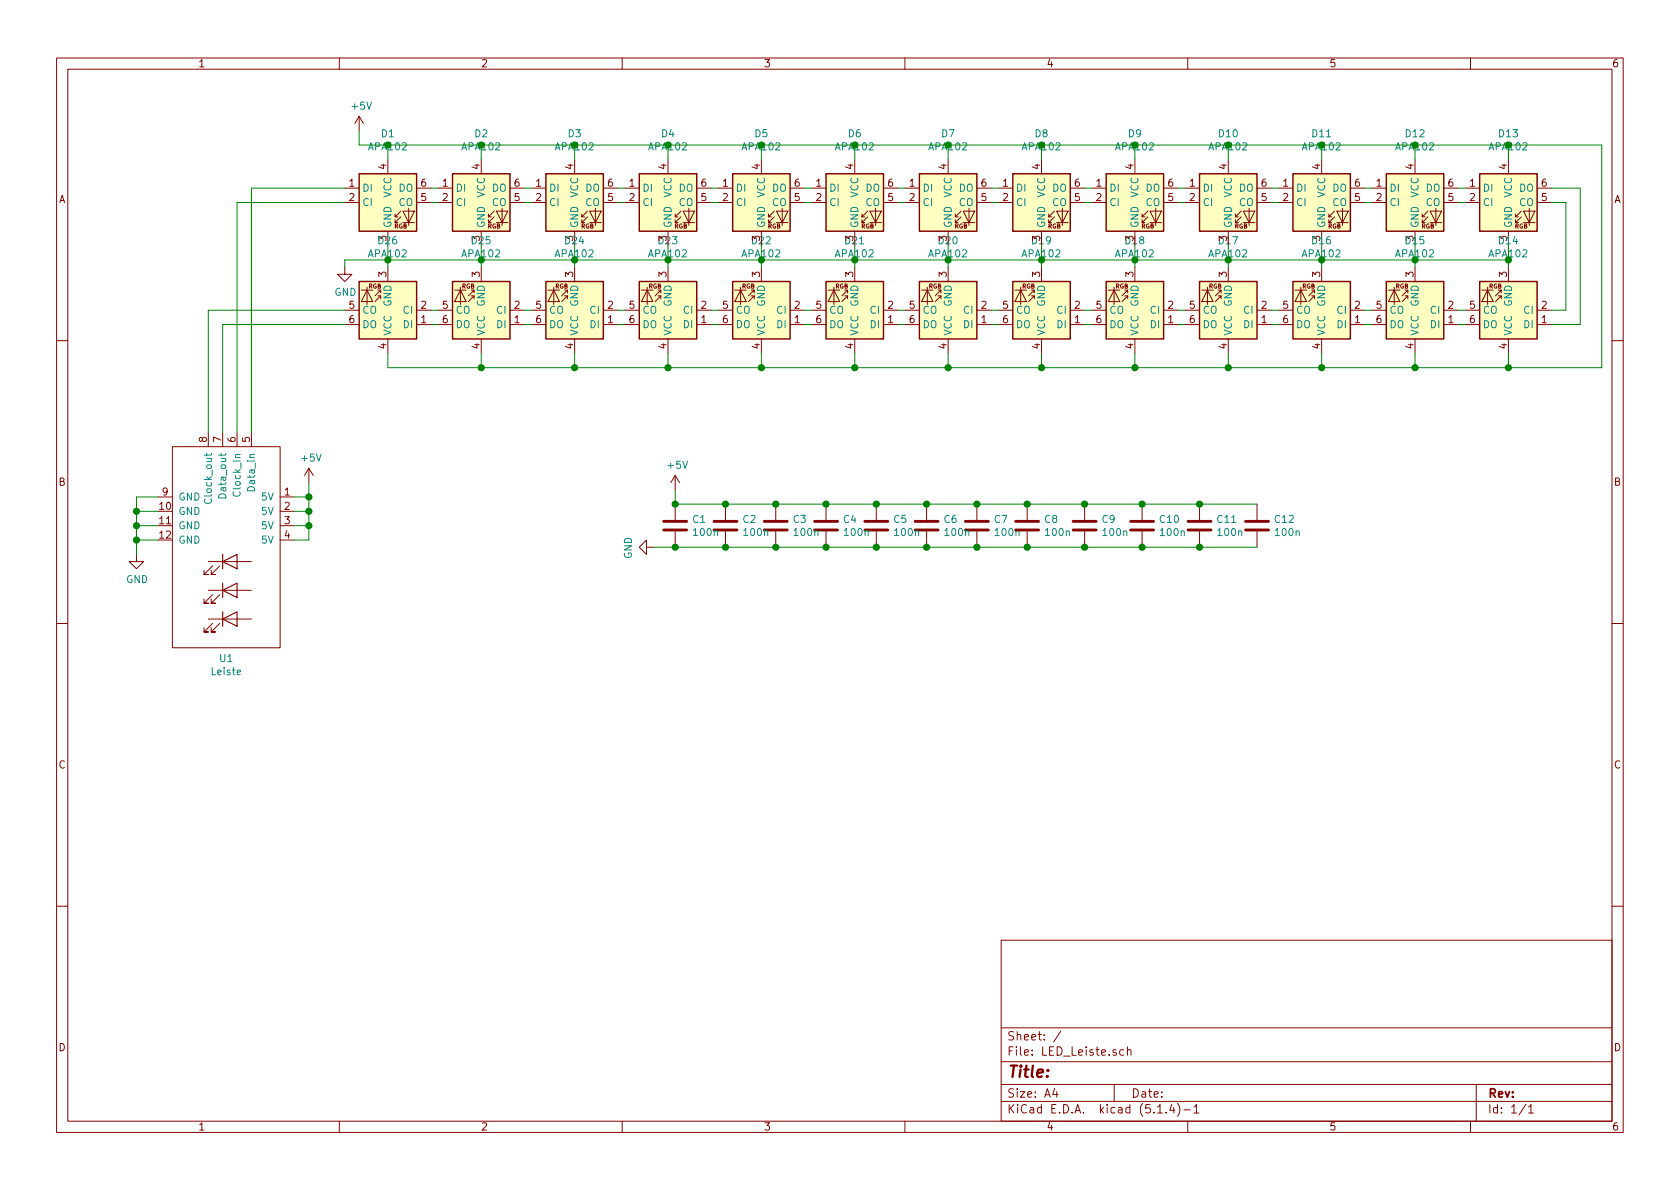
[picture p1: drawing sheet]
EESchema Schematic File Version 4
LIBS:LED_Leiste-cache
EELAYER 30 0
EELAYER END
$Descr A4 11693 8268
encoding utf-8
Sheet 1 1
Title ""
Date ""
Rev ""
Comp ""
Comment1 ""
Comment2 ""
Comment3 ""
Comment4 ""
$EndDescr
Wire Wire Line
	10500 1700 10500 1800
Wire Wire Line
	9850 1700 9850 1800
Wire Wire Line
	9200 1700 9200 1800
Wire Wire Line
	8550 1700 8550 1800
Wire Wire Line
	7900 1700 7900 1800
Wire Wire Line
	7250 1700 7250 1800
Wire Wire Line
	6600 1700 6600 1800
Wire Wire Line
	5950 1700 5950 1800
Wire Wire Line
	5300 1700 5300 1800
Wire Wire Line
	4650 1700 4650 1800
Wire Wire Line
	4650 1800 5300 1800
Connection ~ 4650 1800
Wire Wire Line
	4650 1800 4650 1850
Connection ~ 5300 1800
Wire Wire Line
	5300 1800 5300 1850
Wire Wire Line
	5300 1800 5950 1800
Connection ~ 5950 1800
Wire Wire Line
	5950 1800 5950 1850
Wire Wire Line
	6600 1800 5950 1800
Connection ~ 6600 1800
Wire Wire Line
	6600 1800 6600 1850
Wire Wire Line
	6600 1800 7250 1800
Connection ~ 7250 1800
Wire Wire Line
	7250 1800 7250 1850
Wire Wire Line
	7250 1800 7900 1800
Connection ~ 7900 1800
Wire Wire Line
	7900 1800 7900 1850
Wire Wire Line
	7900 1800 8550 1800
Connection ~ 8550 1800
Wire Wire Line
	8550 1800 8550 1850
Wire Wire Line
	8550 1800 9200 1800
Connection ~ 9200 1800
Wire Wire Line
	9200 1800 9200 1850
Wire Wire Line
	9200 1800 9850 1800
Connection ~ 9850 1800
Wire Wire Line
	9850 1800 9850 1850
Wire Wire Line
	9850 1800 10500 1800
Wire Wire Line
	10500 1800 10500 1850
Wire Wire Line
	10500 1100 10500 1000
Wire Wire Line
	10500 1000 9850 1000
Wire Wire Line
	4650 1000 4650 1100
Wire Wire Line
	5300 1100 5300 1000
Connection ~ 5300 1000
Wire Wire Line
	5300 1000 4650 1000
Wire Wire Line
	5950 1100 5950 1000
Connection ~ 5950 1000
Wire Wire Line
	5950 1000 5300 1000
Wire Wire Line
	6600 1100 6600 1000
Connection ~ 6600 1000
Wire Wire Line
	6600 1000 5950 1000
Wire Wire Line
	7250 1100 7250 1000
Connection ~ 7250 1000
Wire Wire Line
	7250 1000 6600 1000
Wire Wire Line
	7900 1100 7900 1000
Connection ~ 7900 1000
Wire Wire Line
	7900 1000 7250 1000
Wire Wire Line
	8550 1100 8550 1000
Connection ~ 8550 1000
Wire Wire Line
	8550 1000 7900 1000
Wire Wire Line
	9200 1100 9200 1000
Connection ~ 9200 1000
Wire Wire Line
	9200 1000 8550 1000
Wire Wire Line
	9850 1100 9850 1000
Connection ~ 9850 1000
Wire Wire Line
	9850 1000 9200 1000
$Comp
L power:GND #PWR02
U 1 1
P 2400 1850
F 0 "#PWR02" H 2400 1600 50  0001 C CNN
F 1 "GND" H 2405 1677 50  0000 C CNN
F 2 "" H 2400 1850 50  0001 C CNN
F 3 "" H 2400 1850 50  0001 C CNN
	1    2400 1850
	1    0    0    -1  
$EndComp
$Comp
L Device:C C1
U 1 1
P 4700 3650
AR Path="/5DA643B4" Ref="C1"  Part="1" 
AR Path="/5D6ACDD2/5DA643B4" Ref="C?"  Part="1" 
F 0 "C1" H 4815 3696 50  0000 L CNN
F 1 "100n" H 4815 3605 50  0000 L CNN
F 2 "Capacitor_SMD:C_0805_2012Metric_Pad1.15x1.40mm_HandSolder" H 4738 3500 50  0001 C CNN
F 3 "~" H 4700 3650 50  0001 C CNN
	1    4700 3650
	1    0    0    -1  
$EndComp
$Comp
L Device:C C2
U 1 1
P 5050 3650
AR Path="/5DA7D6DC" Ref="C2"  Part="1" 
AR Path="/5D6ACDD2/5DA7D6DC" Ref="C?"  Part="1" 
F 0 "C2" H 5165 3696 50  0000 L CNN
F 1 "100n" H 5165 3605 50  0000 L CNN
F 2 "Capacitor_SMD:C_0805_2012Metric_Pad1.15x1.40mm_HandSolder" H 5088 3500 50  0001 C CNN
F 3 "~" H 5050 3650 50  0001 C CNN
	1    5050 3650
	1    0    0    -1  
$EndComp
$Comp
L Device:C C3
U 1 1
P 5400 3650
AR Path="/5DA95ED5" Ref="C3"  Part="1" 
AR Path="/5D6ACDD2/5DA95ED5" Ref="C?"  Part="1" 
F 0 "C3" H 5515 3696 50  0000 L CNN
F 1 "100n" H 5515 3605 50  0000 L CNN
F 2 "Capacitor_SMD:C_0805_2012Metric_Pad1.15x1.40mm_HandSolder" H 5438 3500 50  0001 C CNN
F 3 "~" H 5400 3650 50  0001 C CNN
	1    5400 3650
	1    0    0    -1  
$EndComp
$Comp
L Device:C C4
U 1 1
P 5750 3650
AR Path="/5DAAE7C0" Ref="C4"  Part="1" 
AR Path="/5D6ACDD2/5DAAE7C0" Ref="C?"  Part="1" 
F 0 "C4" H 5865 3696 50  0000 L CNN
F 1 "100n" H 5865 3605 50  0000 L CNN
F 2 "Capacitor_SMD:C_0805_2012Metric_Pad1.15x1.40mm_HandSolder" H 5788 3500 50  0001 C CNN
F 3 "~" H 5750 3650 50  0001 C CNN
	1    5750 3650
	1    0    0    -1  
$EndComp
$Comp
L Device:C C5
U 1 1
P 6100 3650
AR Path="/5DAC7019" Ref="C5"  Part="1" 
AR Path="/5D6ACDD2/5DAC7019" Ref="C?"  Part="1" 
F 0 "C5" H 6215 3696 50  0000 L CNN
F 1 "100n" H 6215 3605 50  0000 L CNN
F 2 "Capacitor_SMD:C_0805_2012Metric_Pad1.15x1.40mm_HandSolder" H 6138 3500 50  0001 C CNN
F 3 "~" H 6100 3650 50  0001 C CNN
	1    6100 3650
	1    0    0    -1  
$EndComp
$Comp
L Device:C C6
U 1 1
P 6450 3650
AR Path="/5DADF8FA" Ref="C6"  Part="1" 
AR Path="/5D6ACDD2/5DADF8FA" Ref="C?"  Part="1" 
F 0 "C6" H 6565 3696 50  0000 L CNN
F 1 "100n" H 6565 3605 50  0000 L CNN
F 2 "Capacitor_SMD:C_0805_2012Metric_Pad1.15x1.40mm_HandSolder" H 6488 3500 50  0001 C CNN
F 3 "~" H 6450 3650 50  0001 C CNN
	1    6450 3650
	1    0    0    -1  
$EndComp
$Comp
L Device:C C7
U 1 1
P 6800 3650
AR Path="/5DAF81BC" Ref="C7"  Part="1" 
AR Path="/5D6ACDD2/5DAF81BC" Ref="C?"  Part="1" 
F 0 "C7" H 6915 3696 50  0000 L CNN
F 1 "100n" H 6915 3605 50  0000 L CNN
F 2 "Capacitor_SMD:C_0805_2012Metric_Pad1.15x1.40mm_HandSolder" H 6838 3500 50  0001 C CNN
F 3 "~" H 6800 3650 50  0001 C CNN
	1    6800 3650
	1    0    0    -1  
$EndComp
$Comp
L Device:C C8
U 1 1
P 7150 3650
AR Path="/5DB109C1" Ref="C8"  Part="1" 
AR Path="/5D6ACDD2/5DB109C1" Ref="C?"  Part="1" 
F 0 "C8" H 7265 3696 50  0000 L CNN
F 1 "100n" H 7265 3605 50  0000 L CNN
F 2 "Capacitor_SMD:C_0805_2012Metric_Pad1.15x1.40mm_HandSolder" H 7188 3500 50  0001 C CNN
F 3 "~" H 7150 3650 50  0001 C CNN
	1    7150 3650
	1    0    0    -1  
$EndComp
$Comp
L Device:C C9
U 1 1
P 7550 3650
AR Path="/5DB292B6" Ref="C9"  Part="1" 
AR Path="/5D6ACDD2/5DB292B6" Ref="C?"  Part="1" 
F 0 "C9" H 7665 3696 50  0000 L CNN
F 1 "100n" H 7665 3605 50  0000 L CNN
F 2 "Capacitor_SMD:C_0805_2012Metric_Pad1.15x1.40mm_HandSolder" H 7588 3500 50  0001 C CNN
F 3 "~" H 7550 3650 50  0001 C CNN
	1    7550 3650
	1    0    0    -1  
$EndComp
Wire Wire Line
	4700 3800 5050 3800
Connection ~ 5050 3800
Wire Wire Line
	5050 3800 5400 3800
Connection ~ 5400 3800
Wire Wire Line
	5400 3800 5750 3800
Connection ~ 5750 3800
Wire Wire Line
	5750 3800 6100 3800
Connection ~ 6100 3800
Wire Wire Line
	6100 3800 6450 3800
Connection ~ 6450 3800
Wire Wire Line
	6450 3800 6800 3800
Connection ~ 6800 3800
Wire Wire Line
	6800 3800 7150 3800
Connection ~ 7150 3800
Wire Wire Line
	7150 3800 7550 3800
Wire Wire Line
	7550 3500 7150 3500
Connection ~ 5050 3500
Wire Wire Line
	5050 3500 4700 3500
Connection ~ 5400 3500
Wire Wire Line
	5400 3500 5050 3500
Connection ~ 5750 3500
Wire Wire Line
	5750 3500 5400 3500
Connection ~ 6100 3500
Wire Wire Line
	6100 3500 5750 3500
Connection ~ 6450 3500
Wire Wire Line
	6450 3500 6100 3500
Connection ~ 6800 3500
Wire Wire Line
	6800 3500 6450 3500
Connection ~ 7150 3500
Wire Wire Line
	7150 3500 6800 3500
Wire Wire Line
	4550 3800 4700 3800
Connection ~ 4700 3800
$Comp
L LED:APA102 D4
U 1 1
P 4650 1400
F 0 "D4" H 4650 1881 50  0000 C CNN
F 1 "APA102" H 4650 1790 50  0000 C CNN
F 2 "LED_SMD:LED_RGB_5050-6" H 4700 1100 50  0001 L TNN
F 3 "http://www.led-color.com/upload/201506/APA102%20LED.pdf" H 4750 1025 50  0001 L TNN
	1    4650 1400
	1    0    0    -1  
$EndComp
$Comp
L LED:APA102 D5
U 1 1
P 5300 1400
F 0 "D5" H 5300 1881 50  0000 C CNN
F 1 "APA102" H 5300 1790 50  0000 C CNN
F 2 "LED_SMD:LED_RGB_5050-6" H 5350 1100 50  0001 L TNN
F 3 "http://www.led-color.com/upload/201506/APA102%20LED.pdf" H 5400 1025 50  0001 L TNN
	1    5300 1400
	1    0    0    -1  
$EndComp
$Comp
L LED:APA102 D6
U 1 1
P 5950 1400
F 0 "D6" H 5950 1881 50  0000 C CNN
F 1 "APA102" H 5950 1790 50  0000 C CNN
F 2 "LED_SMD:LED_RGB_5050-6" H 6000 1100 50  0001 L TNN
F 3 "http://www.led-color.com/upload/201506/APA102%20LED.pdf" H 6050 1025 50  0001 L TNN
	1    5950 1400
	1    0    0    -1  
$EndComp
$Comp
L LED:APA102 D7
U 1 1
P 6600 1400
F 0 "D7" H 6600 1881 50  0000 C CNN
F 1 "APA102" H 6600 1790 50  0000 C CNN
F 2 "LED_SMD:LED_RGB_5050-6" H 6650 1100 50  0001 L TNN
F 3 "http://www.led-color.com/upload/201506/APA102%20LED.pdf" H 6700 1025 50  0001 L TNN
	1    6600 1400
	1    0    0    -1  
$EndComp
$Comp
L LED:APA102 D8
U 1 1
P 7250 1400
F 0 "D8" H 7250 1881 50  0000 C CNN
F 1 "APA102" H 7250 1790 50  0000 C CNN
F 2 "LED_SMD:LED_RGB_5050-6" H 7300 1100 50  0001 L TNN
F 3 "http://www.led-color.com/upload/201506/APA102%20LED.pdf" H 7350 1025 50  0001 L TNN
	1    7250 1400
	1    0    0    -1  
$EndComp
$Comp
L LED:APA102 D9
U 1 1
P 7900 1400
F 0 "D9" H 7900 1881 50  0000 C CNN
F 1 "APA102" H 7900 1790 50  0000 C CNN
F 2 "LED_SMD:LED_RGB_5050-6" H 7950 1100 50  0001 L TNN
F 3 "http://www.led-color.com/upload/201506/APA102%20LED.pdf" H 8000 1025 50  0001 L TNN
	1    7900 1400
	1    0    0    -1  
$EndComp
$Comp
L LED:APA102 D10
U 1 1
P 8550 1400
F 0 "D10" H 8550 1881 50  0000 C CNN
F 1 "APA102" H 8550 1790 50  0000 C CNN
F 2 "LED_SMD:LED_RGB_5050-6" H 8600 1100 50  0001 L TNN
F 3 "http://www.led-color.com/upload/201506/APA102%20LED.pdf" H 8650 1025 50  0001 L TNN
	1    8550 1400
	1    0    0    -1  
$EndComp
$Comp
L LED:APA102 D11
U 1 1
P 9200 1400
F 0 "D11" H 9200 1881 50  0000 C CNN
F 1 "APA102" H 9200 1790 50  0000 C CNN
F 2 "LED_SMD:LED_RGB_5050-6" H 9250 1100 50  0001 L TNN
F 3 "http://www.led-color.com/upload/201506/APA102%20LED.pdf" H 9300 1025 50  0001 L TNN
	1    9200 1400
	1    0    0    -1  
$EndComp
$Comp
L LED:APA102 D12
U 1 1
P 9850 1400
F 0 "D12" H 9850 1881 50  0000 C CNN
F 1 "APA102" H 9850 1790 50  0000 C CNN
F 2 "LED_SMD:LED_RGB_5050-6" H 9900 1100 50  0001 L TNN
F 3 "http://www.led-color.com/upload/201506/APA102%20LED.pdf" H 9950 1025 50  0001 L TNN
	1    9850 1400
	1    0    0    -1  
$EndComp
$Comp
L LED:APA102 D13
U 1 1
P 10500 1400
F 0 "D13" H 10500 1881 50  0000 C CNN
F 1 "APA102" H 10500 1790 50  0000 C CNN
F 2 "LED_SMD:LED_RGB_5050-6" H 10550 1100 50  0001 L TNN
F 3 "http://www.led-color.com/upload/201506/APA102%20LED.pdf" H 10600 1025 50  0001 L TNN
	1    10500 1400
	1    0    0    -1  
$EndComp
Wire Wire Line
	4950 1300 5000 1300
Wire Wire Line
	4950 1400 5000 1400
Wire Wire Line
	10800 1400 10900 1400
Wire Wire Line
	10800 1300 11000 1300
Wire Wire Line
	5600 1300 5650 1300
Wire Wire Line
	5650 1400 5600 1400
Wire Wire Line
	6250 1300 6300 1300
Wire Wire Line
	6300 1400 6250 1400
Wire Wire Line
	6900 1300 6950 1300
Wire Wire Line
	6950 1400 6900 1400
Wire Wire Line
	7550 1300 7600 1300
Wire Wire Line
	7600 1400 7550 1400
Wire Wire Line
	8200 1300 8250 1300
Wire Wire Line
	8250 1400 8200 1400
Wire Wire Line
	8900 1300 8850 1300
Wire Wire Line
	8850 1400 8900 1400
Wire Wire Line
	9500 1300 9550 1300
Wire Wire Line
	9550 1400 9500 1400
Wire Wire Line
	10150 1300 10200 1300
Wire Wire Line
	10200 1400 10150 1400
Wire Wire Line
	10500 1000 11150 1000
Connection ~ 10500 1000
$Comp
L Device:C C10
U 1 1
P 7950 3650
AR Path="/5E20ACF7" Ref="C10"  Part="1" 
AR Path="/5D6ACDD2/5E20ACF7" Ref="C?"  Part="1" 
F 0 "C10" H 8065 3696 50  0000 L CNN
F 1 "100n" H 8065 3605 50  0000 L CNN
F 2 "Capacitor_SMD:C_0805_2012Metric_Pad1.15x1.40mm_HandSolder" H 7988 3500 50  0001 C CNN
F 3 "~" H 7950 3650 50  0001 C CNN
	1    7950 3650
	1    0    0    -1  
$EndComp
Wire Wire Line
	7550 3500 7950 3500
Connection ~ 7550 3500
Wire Wire Line
	7550 3800 7950 3800
Connection ~ 7550 3800
$Comp
L LED:APA102 D3
U 1 1
P 4000 1400
F 0 "D3" H 4000 1881 50  0000 C CNN
F 1 "APA102" H 4000 1790 50  0000 C CNN
F 2 "LED_SMD:LED_RGB_5050-6" H 4050 1100 50  0001 L TNN
F 3 "http://www.led-color.com/upload/201506/APA102%20LED.pdf" H 4100 1025 50  0001 L TNN
	1    4000 1400
	1    0    0    -1  
$EndComp
$Comp
L LED:APA102 D2
U 1 1
P 3350 1400
F 0 "D2" H 3350 1881 50  0000 C CNN
F 1 "APA102" H 3350 1790 50  0000 C CNN
F 2 "LED_SMD:LED_RGB_5050-6" H 3400 1100 50  0001 L TNN
F 3 "http://www.led-color.com/upload/201506/APA102%20LED.pdf" H 3450 1025 50  0001 L TNN
	1    3350 1400
	1    0    0    -1  
$EndComp
$Comp
L LED:APA102 D1
U 1 1
P 2700 1400
F 0 "D1" H 2700 1881 50  0000 C CNN
F 1 "APA102" H 2700 1790 50  0000 C CNN
F 2 "LED_SMD:LED_RGB_5050-6" H 2750 1100 50  0001 L TNN
F 3 "http://www.led-color.com/upload/201506/APA102%20LED.pdf" H 2800 1025 50  0001 L TNN
	1    2700 1400
	1    0    0    -1  
$EndComp
Connection ~ 4650 1000
Wire Wire Line
	4000 1100 4000 1000
Connection ~ 4000 1000
Wire Wire Line
	4000 1000 4650 1000
Wire Wire Line
	3350 1100 3350 1000
Connection ~ 3350 1000
Wire Wire Line
	3350 1000 4000 1000
Wire Wire Line
	2700 1100 2700 1000
Wire Wire Line
	2700 1000 3350 1000
Wire Wire Line
	2400 1850 2400 1800
Wire Wire Line
	2400 1800 2700 1800
Wire Wire Line
	4000 1700 4000 1800
Connection ~ 4000 1800
Wire Wire Line
	4000 1800 4650 1800
Wire Wire Line
	3350 1700 3350 1800
Connection ~ 3350 1800
Wire Wire Line
	3350 1800 4000 1800
Wire Wire Line
	2700 1700 2700 1800
Connection ~ 2700 1800
Wire Wire Line
	2700 1800 3350 1800
Wire Wire Line
	2700 1850 2700 1800
Wire Wire Line
	3350 1850 3350 1800
Wire Wire Line
	4000 1850 4000 1800
Wire Wire Line
	3050 1300 3000 1300
Wire Wire Line
	3000 1400 3050 1400
Wire Wire Line
	3650 1300 3700 1300
Wire Wire Line
	3700 1400 3650 1400
Wire Wire Line
	4300 1300 4350 1300
Wire Wire Line
	4350 1400 4300 1400
$Comp
L Device:C C11
U 1 1
P 8350 3650
AR Path="/5F4B26A1" Ref="C11"  Part="1" 
AR Path="/5D6ACDD2/5F4B26A1" Ref="C?"  Part="1" 
F 0 "C11" H 8465 3696 50  0000 L CNN
F 1 "100n" H 8465 3605 50  0000 L CNN
F 2 "Capacitor_SMD:C_0805_2012Metric_Pad1.15x1.40mm_HandSolder" H 8388 3500 50  0001 C CNN
F 3 "~" H 8350 3650 50  0001 C CNN
	1    8350 3650
	1    0    0    -1  
$EndComp
$Comp
L Device:C C12
U 1 1
P 8750 3650
AR Path="/5F4B2BFB" Ref="C12"  Part="1" 
AR Path="/5D6ACDD2/5F4B2BFB" Ref="C?"  Part="1" 
F 0 "C12" H 8865 3696 50  0000 L CNN
F 1 "100n" H 8865 3605 50  0000 L CNN
F 2 "Capacitor_SMD:C_0805_2012Metric_Pad1.15x1.40mm_HandSolder" H 8788 3500 50  0001 C CNN
F 3 "~" H 8750 3650 50  0001 C CNN
	1    8750 3650
	1    0    0    -1  
$EndComp
Wire Wire Line
	7950 3500 8350 3500
Connection ~ 7950 3500
Wire Wire Line
	8350 3500 8750 3500
Connection ~ 8350 3500
Wire Wire Line
	7950 3800 8350 3800
Connection ~ 7950 3800
Wire Wire Line
	8350 3800 8750 3800
Connection ~ 8350 3800
$Comp
L power:GND #PWR06
U 1 1
P 4550 3800
F 0 "#PWR06" H 4550 3550 50  0001 C CNN
F 1 "GND" H 4555 3627 50  0000 C CNN
F 2 "" H 4550 3800 50  0001 C CNN
F 3 "" H 4550 3800 50  0001 C CNN
	1    4550 3800
	0    1    1    0   
$EndComp
$Comp
L power:+5V #PWR05
U 1 1
P 4700 3400
F 0 "#PWR05" H 4700 3250 50  0001 C CNN
F 1 "+5V" H 4715 3573 50  0000 C CNN
F 2 "" H 4700 3400 50  0001 C CNN
F 3 "" H 4700 3400 50  0001 C CNN
	1    4700 3400
	1    0    0    -1  
$EndComp
Wire Wire Line
	4700 3400 4700 3500
Connection ~ 4700 3500
$Comp
L LED_Leiste:Leiste U1
U 1 1
P 1600 3600
F 0 "U1" V 2573 3575 50  0000 C CNN
F 1 "Leiste" V 2664 3575 50  0000 C CNN
F 2 "LED_Leiste:Leiste_NoOutline" H 1600 3600 50  0001 C CNN
F 3 "" H 1600 3600 50  0001 C CNN
	1    1600 3600
	0    1    1    0   
$EndComp
$Comp
L power:+5V #PWR01
U 1 1
P 2500 900
F 0 "#PWR01" H 2500 750 50  0001 C CNN
F 1 "+5V" H 2515 1073 50  0000 C CNN
F 2 "" H 2500 900 50  0001 C CNN
F 3 "" H 2500 900 50  0001 C CNN
	1    2500 900 
	1    0    0    -1  
$EndComp
$Comp
L power:+5V #PWR03
U 1 1
P 2150 3350
F 0 "#PWR03" H 2150 3200 50  0001 C CNN
F 1 "+5V" H 2165 3523 50  0000 C CNN
F 2 "" H 2150 3350 50  0001 C CNN
F 3 "" H 2150 3350 50  0001 C CNN
	1    2150 3350
	1    0    0    -1  
$EndComp
$Comp
L power:GND #PWR04
U 1 1
P 950 3850
F 0 "#PWR04" H 950 3600 50  0001 C CNN
F 1 "GND" H 955 3677 50  0000 C CNN
F 2 "" H 950 3850 50  0001 C CNN
F 3 "" H 950 3850 50  0001 C CNN
	1    950  3850
	1    0    0    -1  
$EndComp
Wire Wire Line
	950  3850 950  3750
Wire Wire Line
	950  3750 1100 3750
Wire Wire Line
	1100 3650 950  3650
Wire Wire Line
	950  3650 950  3750
Connection ~ 950  3750
Wire Wire Line
	1100 3550 950  3550
Wire Wire Line
	950  3550 950  3650
Connection ~ 950  3650
Wire Wire Line
	1100 3450 950  3450
Wire Wire Line
	950  3450 950  3550
Connection ~ 950  3550
Wire Wire Line
	2050 3750 2150 3750
Wire Wire Line
	2150 3750 2150 3650
Wire Wire Line
	2050 3650 2150 3650
Connection ~ 2150 3650
Wire Wire Line
	2150 3650 2150 3550
Wire Wire Line
	2050 3550 2150 3550
Connection ~ 2150 3550
Wire Wire Line
	2150 3550 2150 3450
Wire Wire Line
	2050 3450 2150 3450
Connection ~ 2150 3450
Wire Wire Line
	2150 3450 2150 3350
Wire Wire Line
	2500 900  2500 1000
Wire Wire Line
	2500 1000 2700 1000
Connection ~ 2700 1000
Wire Wire Line
	1450 3000 1450 2150
Wire Wire Line
	1450 2150 2400 2150
Wire Wire Line
	1550 3000 1550 2250
Wire Wire Line
	1550 2250 2400 2250
Wire Wire Line
	1650 3000 1650 1400
Wire Wire Line
	1650 1400 2400 1400
Wire Wire Line
	1750 3000 1750 1300
Wire Wire Line
	1750 1300 2400 1300
Wire Wire Line
	3000 2250 3050 2250
Wire Wire Line
	3000 2150 3050 2150
Wire Wire Line
	3650 2150 3700 2150
Wire Wire Line
	3700 2250 3650 2250
Wire Wire Line
	4350 2250 4300 2250
Wire Wire Line
	4300 2150 4350 2150
Wire Wire Line
	3350 2550 4000 2550
Connection ~ 3350 2550
Wire Wire Line
	3350 2450 3350 2550
Wire Wire Line
	4000 2550 4650 2550
Connection ~ 4000 2550
Wire Wire Line
	4000 2450 4000 2550
Connection ~ 4650 2550
Wire Wire Line
	2700 2550 3350 2550
Wire Wire Line
	2700 2450 2700 2550
$Comp
L LED:APA102 D26
U 1 1
P 2700 2150
F 0 "D26" H 2700 1669 50  0000 C CNN
F 1 "APA102" H 2700 1760 50  0000 C CNN
F 2 "LED_SMD:LED_RGB_5050-6" H 2750 1850 50  0001 L TNN
F 3 "http://www.led-color.com/upload/201506/APA102%20LED.pdf" H 2800 1775 50  0001 L TNN
	1    2700 2150
	-1   0    0    1   
$EndComp
$Comp
L LED:APA102 D25
U 1 1
P 3350 2150
F 0 "D25" H 3350 1669 50  0000 C CNN
F 1 "APA102" H 3350 1760 50  0000 C CNN
F 2 "LED_SMD:LED_RGB_5050-6" H 3400 1850 50  0001 L TNN
F 3 "http://www.led-color.com/upload/201506/APA102%20LED.pdf" H 3450 1775 50  0001 L TNN
	1    3350 2150
	-1   0    0    1   
$EndComp
$Comp
L LED:APA102 D24
U 1 1
P 4000 2150
F 0 "D24" H 4000 1669 50  0000 C CNN
F 1 "APA102" H 4000 1760 50  0000 C CNN
F 2 "LED_SMD:LED_RGB_5050-6" H 4050 1850 50  0001 L TNN
F 3 "http://www.led-color.com/upload/201506/APA102%20LED.pdf" H 4100 1775 50  0001 L TNN
	1    4000 2150
	-1   0    0    1   
$EndComp
Wire Wire Line
	11150 2550 10500 2550
Wire Wire Line
	11150 1000 11150 2550
Wire Wire Line
	4950 2250 5000 2250
Wire Wire Line
	5000 2150 4950 2150
Wire Wire Line
	5650 2250 5600 2250
Wire Wire Line
	5600 2150 5650 2150
Wire Wire Line
	6250 2150 6300 2150
Wire Wire Line
	6300 2250 6250 2250
Wire Wire Line
	6900 2250 6950 2250
Wire Wire Line
	6950 2150 6900 2150
Wire Wire Line
	7550 2150 7600 2150
Wire Wire Line
	7600 2250 7550 2250
Wire Wire Line
	8250 2250 8200 2250
Wire Wire Line
	8200 2150 8250 2150
Wire Wire Line
	8850 2250 8900 2250
Wire Wire Line
	8900 2150 8850 2150
Wire Wire Line
	9500 2150 9550 2150
Wire Wire Line
	9550 2250 9500 2250
Wire Wire Line
	10200 2250 10150 2250
Wire Wire Line
	10200 2150 10150 2150
Wire Wire Line
	11000 2250 10800 2250
Wire Wire Line
	11000 1300 11000 2250
Wire Wire Line
	10900 2150 10800 2150
Wire Wire Line
	10900 1400 10900 2150
$Comp
L LED:APA102 D23
U 1 1
P 4650 2150
F 0 "D23" H 4650 1669 50  0000 C CNN
F 1 "APA102" H 4650 1760 50  0000 C CNN
F 2 "LED_SMD:LED_RGB_5050-6" H 4700 1850 50  0001 L TNN
F 3 "http://www.led-color.com/upload/201506/APA102%20LED.pdf" H 4750 1775 50  0001 L TNN
	1    4650 2150
	-1   0    0    1   
$EndComp
$Comp
L LED:APA102 D22
U 1 1
P 5300 2150
F 0 "D22" H 5300 1669 50  0000 C CNN
F 1 "APA102" H 5300 1760 50  0000 C CNN
F 2 "LED_SMD:LED_RGB_5050-6" H 5350 1850 50  0001 L TNN
F 3 "http://www.led-color.com/upload/201506/APA102%20LED.pdf" H 5400 1775 50  0001 L TNN
	1    5300 2150
	-1   0    0    1   
$EndComp
$Comp
L LED:APA102 D21
U 1 1
P 5950 2150
F 0 "D21" H 5950 1669 50  0000 C CNN
F 1 "APA102" H 5950 1760 50  0000 C CNN
F 2 "LED_SMD:LED_RGB_5050-6" H 6000 1850 50  0001 L TNN
F 3 "http://www.led-color.com/upload/201506/APA102%20LED.pdf" H 6050 1775 50  0001 L TNN
	1    5950 2150
	-1   0    0    1   
$EndComp
$Comp
L LED:APA102 D20
U 1 1
P 6600 2150
F 0 "D20" H 6600 1669 50  0000 C CNN
F 1 "APA102" H 6600 1760 50  0000 C CNN
F 2 "LED_SMD:LED_RGB_5050-6" H 6650 1850 50  0001 L TNN
F 3 "http://www.led-color.com/upload/201506/APA102%20LED.pdf" H 6700 1775 50  0001 L TNN
	1    6600 2150
	-1   0    0    1   
$EndComp
$Comp
L LED:APA102 D19
U 1 1
P 7250 2150
F 0 "D19" H 7250 1669 50  0000 C CNN
F 1 "APA102" H 7250 1760 50  0000 C CNN
F 2 "LED_SMD:LED_RGB_5050-6" H 7300 1850 50  0001 L TNN
F 3 "http://www.led-color.com/upload/201506/APA102%20LED.pdf" H 7350 1775 50  0001 L TNN
	1    7250 2150
	-1   0    0    1   
$EndComp
$Comp
L LED:APA102 D18
U 1 1
P 7900 2150
F 0 "D18" H 7900 1669 50  0000 C CNN
F 1 "APA102" H 7900 1760 50  0000 C CNN
F 2 "LED_SMD:LED_RGB_5050-6" H 7950 1850 50  0001 L TNN
F 3 "http://www.led-color.com/upload/201506/APA102%20LED.pdf" H 8000 1775 50  0001 L TNN
	1    7900 2150
	-1   0    0    1   
$EndComp
$Comp
L LED:APA102 D17
U 1 1
P 8550 2150
F 0 "D17" H 8550 1669 50  0000 C CNN
F 1 "APA102" H 8550 1760 50  0000 C CNN
F 2 "LED_SMD:LED_RGB_5050-6" H 8600 1850 50  0001 L TNN
F 3 "http://www.led-color.com/upload/201506/APA102%20LED.pdf" H 8650 1775 50  0001 L TNN
	1    8550 2150
	-1   0    0    1   
$EndComp
$Comp
L LED:APA102 D16
U 1 1
P 9200 2150
F 0 "D16" H 9200 1669 50  0000 C CNN
F 1 "APA102" H 9200 1760 50  0000 C CNN
F 2 "LED_SMD:LED_RGB_5050-6" H 9250 1850 50  0001 L TNN
F 3 "http://www.led-color.com/upload/201506/APA102%20LED.pdf" H 9300 1775 50  0001 L TNN
	1    9200 2150
	-1   0    0    1   
$EndComp
$Comp
L LED:APA102 D15
U 1 1
P 9850 2150
F 0 "D15" H 9850 1669 50  0000 C CNN
F 1 "APA102" H 9850 1760 50  0000 C CNN
F 2 "LED_SMD:LED_RGB_5050-6" H 9900 1850 50  0001 L TNN
F 3 "http://www.led-color.com/upload/201506/APA102%20LED.pdf" H 9950 1775 50  0001 L TNN
	1    9850 2150
	-1   0    0    1   
$EndComp
$Comp
L LED:APA102 D14
U 1 1
P 10500 2150
F 0 "D14" H 10500 1669 50  0000 C CNN
F 1 "APA102" H 10500 1760 50  0000 C CNN
F 2 "LED_SMD:LED_RGB_5050-6" H 10550 1850 50  0001 L TNN
F 3 "http://www.led-color.com/upload/201506/APA102%20LED.pdf" H 10600 1775 50  0001 L TNN
	1    10500 2150
	-1   0    0    1   
$EndComp
Wire Wire Line
	5300 2550 4650 2550
Connection ~ 5300 2550
Wire Wire Line
	5950 2550 5300 2550
Connection ~ 5950 2550
Wire Wire Line
	6600 2550 5950 2550
Connection ~ 6600 2550
Wire Wire Line
	7250 2550 6600 2550
Connection ~ 7250 2550
Wire Wire Line
	7900 2550 7250 2550
Connection ~ 7900 2550
Wire Wire Line
	8550 2550 7900 2550
Connection ~ 8550 2550
Wire Wire Line
	9200 2550 8550 2550
Connection ~ 9200 2550
Wire Wire Line
	9850 2550 9200 2550
Connection ~ 9850 2550
Connection ~ 10500 2550
Wire Wire Line
	10500 2550 9850 2550
Wire Wire Line
	10500 2450 10500 2550
Wire Wire Line
	9850 2450 9850 2550
Wire Wire Line
	9200 2450 9200 2550
Wire Wire Line
	8550 2450 8550 2550
Wire Wire Line
	7900 2450 7900 2550
Wire Wire Line
	7250 2450 7250 2550
Wire Wire Line
	6600 2450 6600 2550
Wire Wire Line
	5950 2450 5950 2550
Wire Wire Line
	5300 2450 5300 2550
Wire Wire Line
	4650 2450 4650 2550
Connection ~ 10500 1800
$EndSCHEMATC
